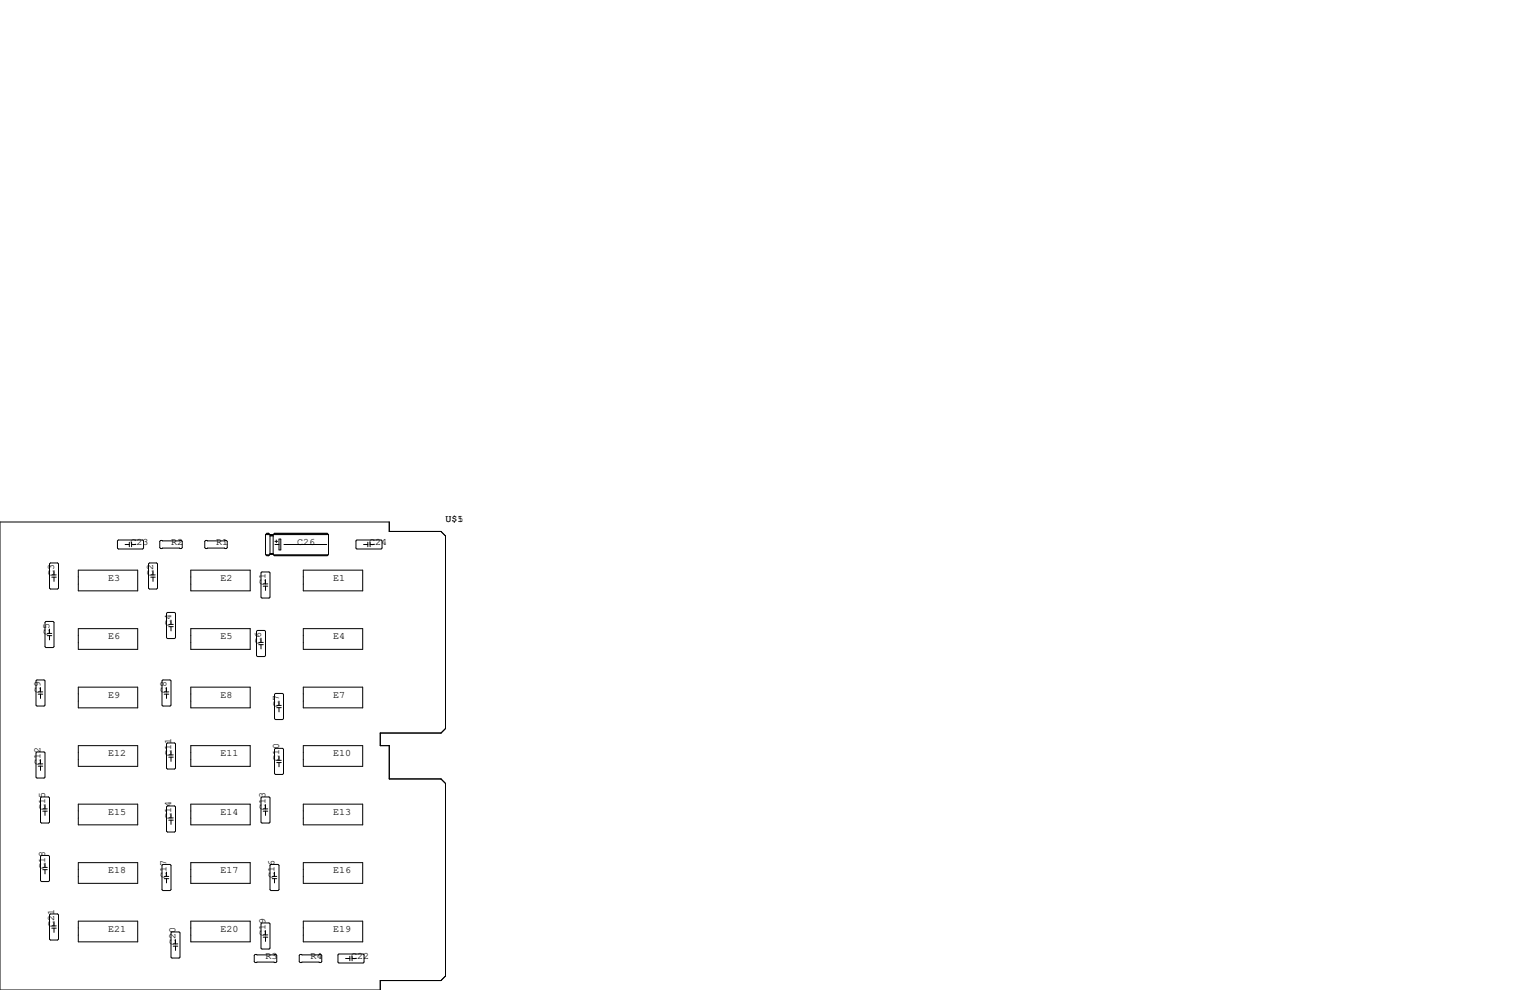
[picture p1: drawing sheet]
<svg xmlns="http://www.w3.org/2000/svg" width="432mm" height="279mm" viewBox="0 0 432 279" stroke-linecap="round" stroke-linejoin="round" font-family="sans-serif">
<g fill="none" stroke="#000" stroke-width=".28">
<path d="M0 147.3h109.9v2.7h14.6l1.2 1.3v54.3l-1.2 1.3h-17.2v3.5h2.6v9.4h14.6l1.2 1.3v54.4l-1.2 1.2h-17.2v2.7h-107.3zM14.2 158.9h2.1l.2 .2v6.9l-.2 .2h-2.1l-.2-.2v-6.9zM33.4 152.4h6.9l.2 .3v2l-.2 .2h-6.9l-.3-.2v-2zM35.3 153.7h1.2M36.5 153v1.3M37.1 153v1.3M37.1 153.7h1.3M41.9 159.1l.3-.2h2l.3 .2v6.9l-.3 .2h-2l-.3-.2zM45.1 152.8l.2-.3h5.9l.2 .3v1.8l-.2 .2h-5.9l-.2-.2zM57.8 152.8l.2-.3h5.9l.2 .3v1.8l-.2 .2h-5.9l-.2-.2zM74.9 150.9l.4-.4h.5l.4 .4v5.6M74.9 150.9v5.6l.4 .3h.5l.4-.3"/>
<path d="M74.9 150.9h17.8M75.1 156.6h1M75.2 150.7h.7M75.3 150.6h.5M75.3 156.7h.5M76.2 151.3h.9M76.2 156.5h.9M76.2 156.2h.9M76.3 151h.7M76.3 151.1h.7M76.3 156.3h.7M77.2 156.6h15.4"/>
<path d="M77.3 150.7h15.2M77.5 150.6h14.8M77.5 156.7h14.8M77.6 153.7h1.1M77.6 152.8h.8M78 152.4v.8M78.7 152.1h.5v3.1h-.5zM80.1 153.7h12.1M92.7 150.9l-.4-.4h-14.8l-.4 .4v5.6M92.7 150.9v5.6l-.4 .3h-14.8l-.4-.3M100.7 152.4h6.9l.2 .3v2l-.2 .2h-6.9l-.2-.2v-2zM102.6 153.7h1.2"/>
<path d="M103.8 153v1.3M104.4 153.7h1.3M104.4 153v1.3M13 175.4h2l.2 .2v6.9l-.2 .3h-2l-.3-.3v-6.9zM13.3 178.8h1.3M13.3 179.4h1.3M14 177.5v1.3M14 179.4v1.2M14.6 162.3h1.3M14.6 162.9h1.3M15.2 161v1.3M15.2 162.9v1.2"/>
<path d="M22.1 177.4h16.8v5.9h-16.8zM22.1 160.9h16.8v5.9h-16.8zM42.5 162.3h1.3M42.5 162.9h1.3M43.2 161v1.3M43.2 162.9v1.2M47.2 172.8h2.1l.2 .3v6.9l-.2 .2h-2.1l-.2-.2v-6.9zM47.6 176.2h1.3M47.6 176.9h1.3M48.3 175v1.2M48.3 176.9v1.2M53.8 160.9h16.8v5.9h-16.8z"/>
<path d="M53.8 177.4h16.8v5.9h-16.8zM72.4 178.2l.2-.3h2.1l.2 .3v6.8l-.2 .3h-2.1l-.2-.3zM73.9 161.4h2l.3 .3v6.8l-.3 .3h-2l-.2-.3v-6.8zM74.3 164.8h1.3M74.3 165.4h1.3M74.9 163.6v1.2M74.9 165.4v1.2M85.6 177.4h16.8v5.9h-16.8zM85.6 160.9h16.8v5.9h-16.8zM10.4 191.9h2l.3 .3v6.8l-.3 .3h-2l-.2-.3v-6.8zM10.8 195.3h1.3M10.8 195.9h1.3"/>
<path d="M11.4 194.1v1.2M11.4 195.9v1.2M22.1 193.9h16.8v5.9h-16.8zM46 191.9h2l.3 .3v6.8l-.3 .3h-2l-.3-.3v-6.8zM46.4 195.3h1.2M46.4 195.9h1.2M47 194.1v1.2M47 195.9v1.2M53.8 193.9h16.8v5.9h-16.8zM73 181.3h1.3M73 181.9h1.3M73.7 180.1v1.2"/>
<path d="M73.7 181.9v1.2M77.7 195.7h2.1l.2 .3v6.8l-.2 .3h-2.1l-.2-.3v-6.8zM78.1 199.1h1.3M78.1 199.7h1.3M78.7 197.9v1.2M78.7 199.7v1.2M85.6 193.9h16.8v5.9h-16.8zM10.4 212.2h2l.3 .3v6.8l-.3 .3h-2l-.2-.3v-6.8zM10.8 215.6h1.3M10.8 216.2h1.3M11.4 214.4v1.2M11.4 216.2v1.2"/>
<path d="M22.1 210.4h16.8v5.9h-16.8zM47.2 209.7h2.1l.2 .2v6.9l-.2 .2h-2.1l-.2-.2v-6.9zM47.6 213.1h1.3M47.6 213.7h1.3M48.3 211.8v1.3M48.3 213.7v1.2M53.8 210.4h16.8v5.9h-16.8zM77.7 211.2h2.1l.2 .3v6.8l-.2 .3h-2.1l-.2-.3v-6.8zM78.1 214.6h1.3M78.1 215.2h1.3M78.7 213.4v1.2M78.7 215.2v1.2"/>
<path d="M85.6 210.4h16.8v5.9h-16.8zM11.7 224.9h2l.3 .3v6.8l-.3 .3h-2l-.3-.3v-6.8zM12.1 228.3h1.2M12.1 228.9h1.2M12.7 227.1v1.2M12.7 228.9v1.2M22.1 226.9h16.8v5.9h-16.8zM47.2 227.5h2.1l.2 .2v6.9l-.2 .2h-2.1l-.2-.2v-6.9zM47.6 230.8h1.3M47.6 231.5h1.3M48.3 229.6v1.2M48.3 231.5v1.2"/>
<path d="M53.8 226.9h16.8v5.9h-16.8zM73.9 224.9h2l.3 .3v6.8l-.3 .3h-2l-.2-.3v-6.8zM74.3 228.3h1.3M74.3 228.9h1.3M74.9 227.1v1.2M74.9 228.9v1.2M85.6 226.9h16.8v5.9h-16.8zM11.7 241.4h2l.3 .3v6.8l-.3 .3h-2l-.3-.3v-6.8zM12.1 244.8h1.2M12.1 245.4h1.2M12.7 243.6v1.2M12.7 245.4v1.2"/>
<path d="M14.2 257.9h2.1l.2 .3v6.8l-.2 .3h-2.1l-.2-.3v-6.8zM22.1 243.5h16.8v5.8h-16.8zM22.1 260h16.8v5.8h-16.8zM46 244h2l.3 .2v6.9l-.3 .2h-2l-.3-.2v-6.9zM46.4 247.3h1.2M46.4 248h1.2M47 246.1v1.2M47 248v1.2M53.8 243.5h16.8v5.8h-16.8zM53.8 260h16.8v5.8h-16.8zM76.5 244h2l.2 .2v6.9l-.2 .2h-2l-.3-.2v-6.9zM76.8 247.3h1.3"/>
<path d="M76.8 248h1.3M77.5 246.1v1.2M77.5 248v1.2M85.6 243.5h16.8v5.8h-16.8zM85.6 260h16.8v5.8h-16.8zM14.6 261.3h1.3M14.6 262h1.3M15.2 260.1v1.2M15.2 262v1.1M48.3 263.3l.2-.3h2l.3 .3v6.8l-.3 .3h-2l-.2-.3zM48.9 266.4h1.3M48.9 267h1.3"/>
<path d="M49.5 265.2v1.2M49.5 267v1.2M71.8 269.6l.2-.2h5.9l.2 .2v1.8l-.2 .3h-5.9l-.2-.3zM73.7 260.7l.2-.2h2l.3 .2v6.9l-.3 .2h-2l-.2-.2zM74.3 263.9h1.3M74.3 264.5h1.3M74.9 262.6v1.3M74.9 264.5v1.2M84.5 269.6l.2-.2h5.9l.2 .2v1.8l-.2 .3h-5.9l-.2-.3zM95.4 269.5l.2-.3h6.9l.2 .3v2l-.2 .3h-6.9l-.2-.3zM97.5 270.5h1.2M98.7 269.9v1.2"/>
<path d="M99.4 269.9v1.2M99.4 270.5h1.2"/>
</g>
<g font-size="2.8">
<text x="125.7" y="147.3">U$5</text>
<text x="129.1" y="147.3">1</text>
<text x="36.8" y="153.7">C23</text>
<text x="48.3" y="153.7">R2</text>
<text x="61" y="153.7">R1</text>
<text x="83.8" y="153.7">C26</text>
<text x="104.1" y="153.7">C24</text>
<text x="15.2" y="162.6" transform="rotate(-90 15.2 162.6)">C3</text>
<text x="30.5" y="163.8">E3</text>
<text x="43.2" y="162.6" transform="rotate(-90 43.2 162.6)">C2</text>
<text x="62.2" y="163.8">E2</text>
<text x="74.9" y="165.1" transform="rotate(-90 74.9 165.1)">C1</text>
<text x="94" y="163.8">E1</text>
<text x="14" y="179.1" transform="rotate(-90 14 179.1)">C5</text>
<text x="48.3" y="176.5" transform="rotate(-90 48.3 176.5)">C4</text>
<text x="30.5" y="180.3">E6</text>
<text x="62.2" y="180.3">E5</text>
<text x="73.7" y="181.6" transform="rotate(-90 73.7 181.6)">C6</text>
<text x="94" y="180.3">E4</text>
<text x="11.4" y="195.6" transform="rotate(-90 11.4 195.6)">C9</text>
<text x="30.5" y="196.8">E9</text>
<text x="47" y="195.6" transform="rotate(-90 47 195.6)">C8</text>
<text x="62.2" y="196.8">E8</text>
<text x="94" y="196.8">E7</text>
<text x="78.7" y="199.4" transform="rotate(-90 78.7 199.4)">C7</text>
<text x="11.4" y="215.9" transform="rotate(-90 11.4 215.9)">C12</text>
<text x="30.5" y="213.4">E12</text>
<text x="48.3" y="213.4" transform="rotate(-90 48.3 213.4)">C11</text>
<text x="62.2" y="213.4">E11</text>
<text x="78.7" y="214.9" transform="rotate(-90 78.7 214.9)">C10</text>
<text x="94" y="213.4">E10</text>
<text x="12.7" y="228.6" transform="rotate(-90 12.7 228.6)">C15</text>
<text x="30.5" y="229.9">E15</text>
<text x="48.3" y="231.1" transform="rotate(-90 48.3 231.1)">C14</text>
<text x="62.2" y="229.9">E14</text>
<text x="74.9" y="228.6" transform="rotate(-90 74.9 228.6)">C13</text>
<text x="94" y="229.9">E13</text>
<text x="12.7" y="245.1" transform="rotate(-90 12.7 245.1)">C18</text>
<text x="30.5" y="246.4">E18</text>
<text x="47" y="247.6" transform="rotate(-90 47 247.6)">C17</text>
<text x="62.2" y="246.4">E17</text>
<text x="77.5" y="247.6" transform="rotate(-90 77.5 247.6)">C16</text>
<text x="94" y="246.4">E16</text>
<text x="15.2" y="261.6" transform="rotate(-90 15.2 261.6)">C21</text>
<text x="30.5" y="262.9">E21</text>
<text x="62.2" y="262.9">E20</text>
<text x="94" y="262.9">E19</text>
<text x="49.5" y="266.7" transform="rotate(-90 49.5 266.7)">C20</text>
<text x="74.9" y="264.2" transform="rotate(-90 74.9 264.2)">C19</text>
<text x="74.9" y="270.5">R3</text>
<text x="87.6" y="270.5">R4</text>
<text x="99.1" y="270.5">C22</text>
</g>
</svg>
